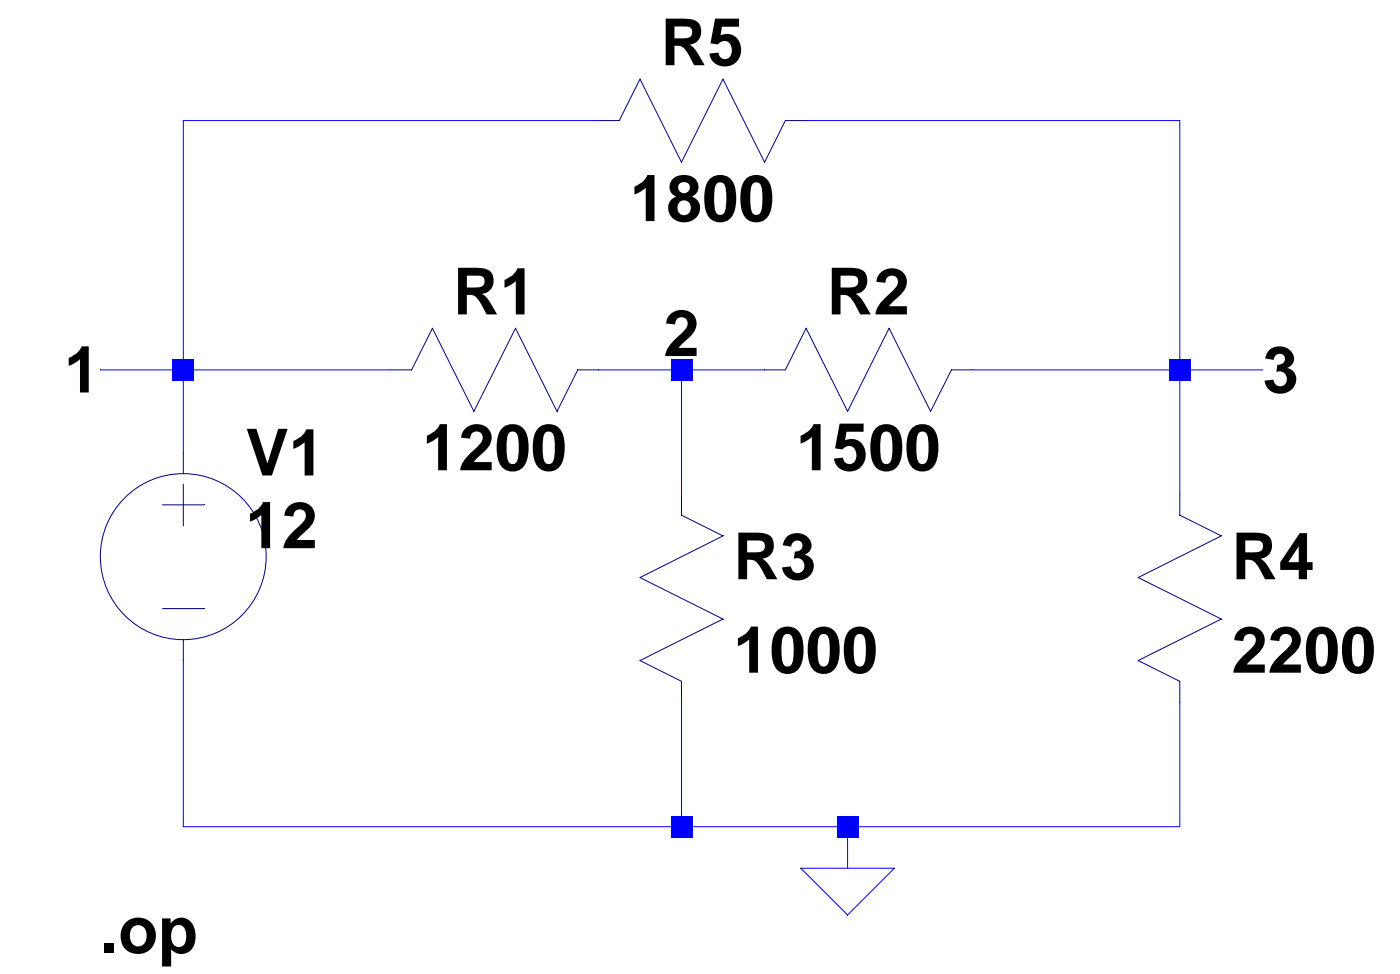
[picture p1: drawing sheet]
Version 4
SHEET 1 880 680
WIRE 144 16 -16 16
WIRE 368 16 224 16
WIRE -16 112 -16 16
WIRE -16 112 -48 112
WIRE 64 112 -16 112
WIRE 176 112 144 112
WIRE 208 112 176 112
WIRE 368 112 368 16
WIRE 368 112 288 112
WIRE 400 112 368 112
WIRE -16 144 -16 112
WIRE 176 160 176 112
WIRE 368 160 368 112
WIRE -16 288 -16 224
WIRE 176 288 176 240
WIRE 176 288 -16 288
WIRE 240 288 176 288
WIRE 368 288 368 240
WIRE 368 288 240 288
WIRE 240 304 240 288
FLAG 176 112 V2
FLAG 400 112 V3
FLAG 240 304 0
FLAG -48 112 V1
SYMBOL voltage -16 128 R0
WINDOW 3 24 44 Left 2
WINDOW 123 0 0 Left 0
WINDOW 39 0 0 Left 0
SYMATTR Value 12
SYMATTR InstName V1
SYMBOL res 160 96 R90
WINDOW 0 0 56 VBottom 2
WINDOW 3 32 56 VTop 2
SYMATTR InstName R1
SYMATTR Value 1200
SYMBOL res 304 96 R90
WINDOW 0 0 56 VBottom 2
WINDOW 3 32 56 VTop 2
SYMATTR InstName R2
SYMATTR Value 1500
SYMBOL res 192 256 R180
WINDOW 0 36 76 Left 2
WINDOW 3 36 40 Left 2
SYMATTR InstName R3
SYMATTR Value 1000
SYMBOL res 384 256 R180
WINDOW 0 36 76 Left 2
WINDOW 3 36 40 Left 2
SYMATTR InstName R4
SYMATTR Value 2200
SYMBOL res 128 32 R270
WINDOW 0 32 56 VTop 2
WINDOW 3 0 56 VBottom 2
SYMATTR InstName R5
SYMATTR Value 1800
TEXT -48 328 Left 2 !.op
